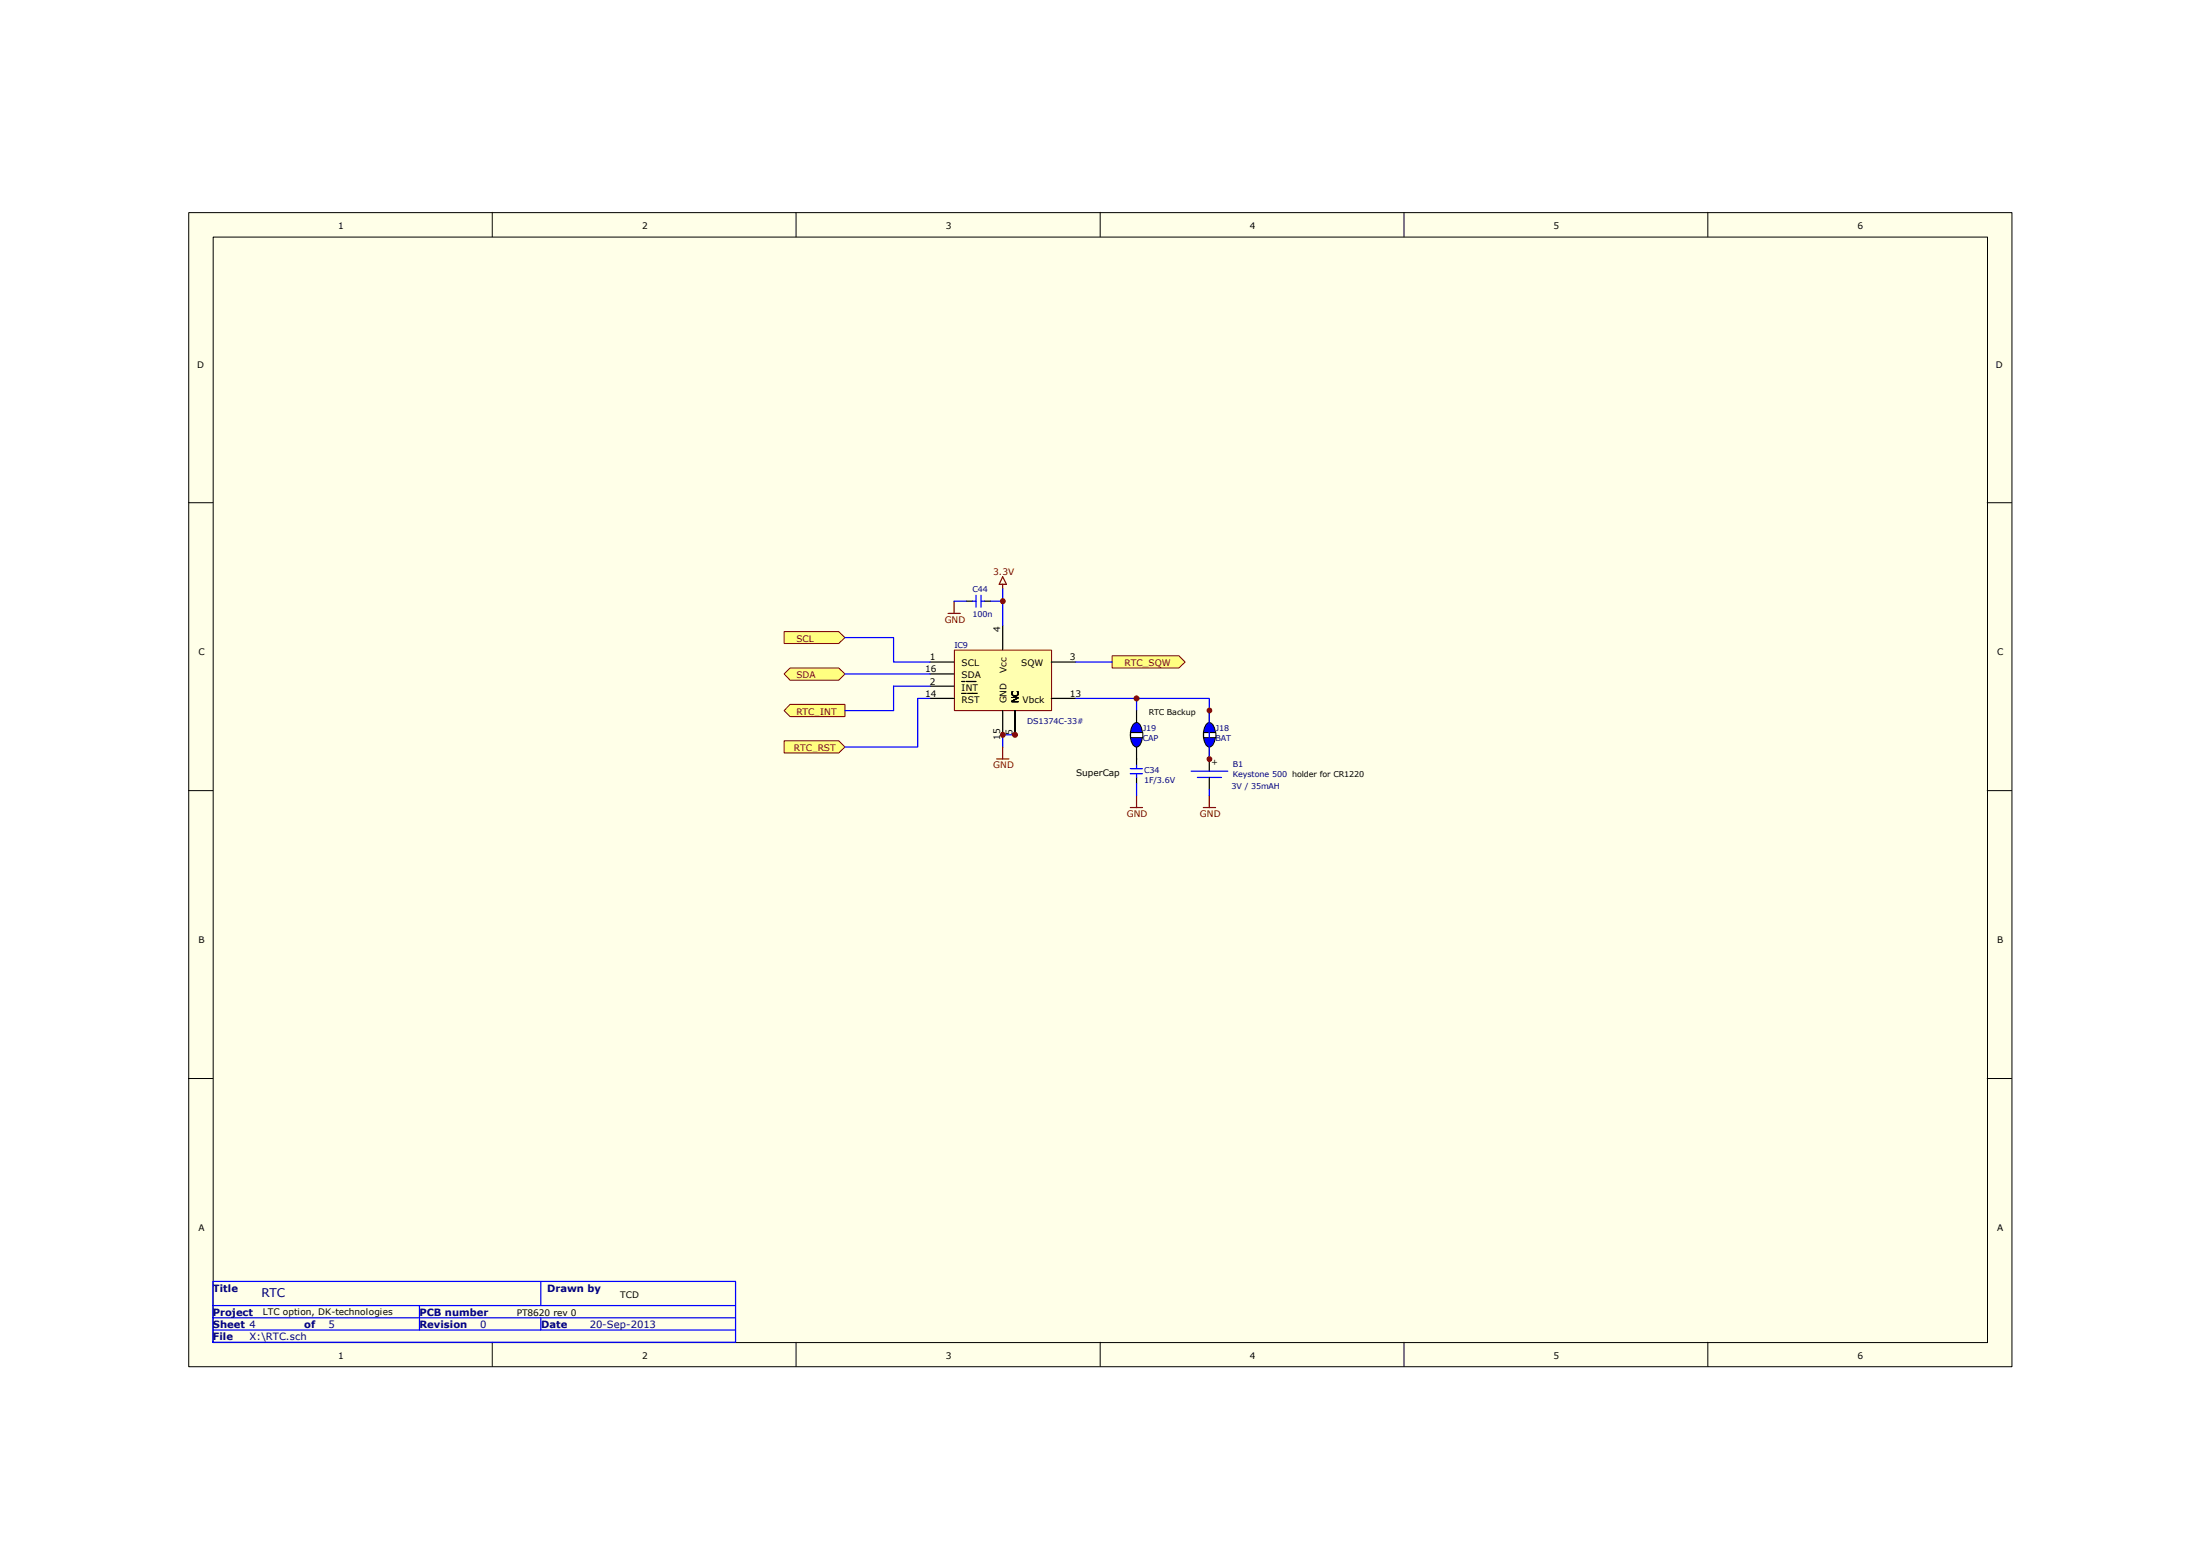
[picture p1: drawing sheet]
<svg xmlns="http://www.w3.org/2000/svg" width="297mm" height="210mm" viewBox="0 0 297 210" stroke-linecap="round" stroke-linejoin="round" font-family="sans-serif">
<path d="M25.5 28.7h246.1v155.8h-246.1z" fill="#ffffe8"/>
<g fill="none" stroke="#000" stroke-width=".14">
<path d="M25.5 28.7h246.1v155.8h-246.1zM28.8 32h239.5v149.2h-239.5zM66.5 28.7v3.3M107.5 28.7v3.3M148.5 28.7v3.3M189.6 28.7v3.3M230.6 28.7v3.3M25.4 67.9h3.3M268.3 67.9h3.3M25.4 106.7h3.3M268.3 106.7h3.3M25.4 145.6h3.3"/>
<path d="M268.3 145.6h3.3M66.5 181.2v3.2M107.5 181.2v3.2M148.5 181.2v3.2M189.6 181.2v3.2M230.6 181.2v3.2"/>
</g>
<path d="M28.7 173h70.6v8.2h-70.6zM28.7 176.2h70.6M28.7 177.9h70.6M28.7 179.5h70.6M56.6 176.2v3.3M73 173v3.2M73 177.9v1.6" fill="none" stroke="#00f" stroke-width=".16"/>
<path d="M128.9 87.8h13.1v8.1h-13.1z" fill="#ffffb0"/>
<path d="M128.9 87.8h13.1v8.1h-13.1z" fill="none" stroke="#800000" stroke-width=".14"/>
<g fill="none" stroke="#000" stroke-width=".16">
<path d="M125.6 89.4h3.2M125.6 91h3.2M125.6 92.6h3.2M125.6 94.3h3.2M129.8 92h.5M129.8 93.6h.7M130.5 92h1.3M130.5 81.2h.8M130.6 93.6h1.4M132.9 81.2h.9M135.4 84.4v3.3M135.4 95.9v3.3"/>
<path d="M137 95.9v3.3M141.9 89.4h3.3M141.9 94.3h3.3"/>
</g>
<path d="M135.4 79.5v4.9M128.8 81.2h1.7M131.3 81.2h.5M131.8 80.3v1.7M132.5 80.3v1.7M132.5 81.2h.4M133.8 81.2h1.6M137 99.2h-1.6v1.6" fill="none" stroke="#00f" stroke-width=".16"/>
<path d="M135.4 78.9v.6M135.4 77.9l.5 1h-1zM128 82.8h1.7M128.8 81.2v1.6M134.6 102.4h1.6M135.4 100.8v1.6" fill="none" stroke="#800000" stroke-width=".16"/>
<circle cx="135.4" cy="81.2" r=".33" fill="#800000"/>
<circle cx="135.4" cy="81.2" r=".33" fill="none" stroke="#800000" stroke-width=".14"/>
<path d="M145.2 94.3h8.3v1.6M152.6 103.8h1.7M152.6 104.4h1.7M153.5 103.3v.5M153.5 104.4v.5M153.5 105.7v1.7" fill="none" stroke="#00f" stroke-width=".16"/>
<path d="M153.5 102.4v.9M153.5 104.9v.8" fill="none" stroke="#000" stroke-width=".16"/>
<path d="M152.6 109h1.7M153.5 107.4v1.6" fill="none" stroke="#800000" stroke-width=".16"/>
<path d="M105.9 91l.8-.8h6.5l.9 .8-.9 .8h-6.5z" fill-rule="evenodd" fill="#ffff80"/>
<path d="M105.9 91l.8-.8h6.5l.9 .8-.9 .8h-6.5z" fill="none" stroke="#800000" stroke-width=".14"/>
<path d="M114.1 91h11.5" fill="none" stroke="#00f" stroke-width=".16"/>
<path d="M105.9 85.3h7.3l.9 .8-.9 .8h-7.3z" fill-rule="evenodd" fill="#ffff80"/>
<path d="M105.9 85.3h7.3l.9 .8-.9 .8h-7.3z" fill="none" stroke="#800000" stroke-width=".14"/>
<path d="M114.1 86.1h6.5v3.3h5" fill="none" stroke="#00f" stroke-width=".16"/>
<path d="M106.7 95.1h7.4v1.6h-7.4l-.8-.8z" fill-rule="evenodd" fill="#ffff80"/>
<path d="M106.7 95.1h7.4v1.6h-7.4l-.8-.8z" fill="none" stroke="#800000" stroke-width=".14"/>
<path d="M125.6 92.6h-5v3.3h-6.5" fill="none" stroke="#00f" stroke-width=".16"/>
<path d="M150.2 88.5h9l.8 .9-.8 .8h-9z" fill-rule="evenodd" fill="#ffff80"/>
<path d="M150.2 88.5h9l.8 .9-.8 .8h-9z" fill="none" stroke="#800000" stroke-width=".14"/>
<path d="M145.2 89.4h5" fill="none" stroke="#00f" stroke-width=".16"/>
<path d="M105.9 100h7.3l.9 .8-.9 .8h-7.3z" fill-rule="evenodd" fill="#ffff80"/>
<path d="M105.9 100h7.3l.9 .8-.9 .8h-7.3z" fill="none" stroke="#800000" stroke-width=".14"/>
<path d="M125.6 94.3h-1.7v6.5h-9.8M160.8 104.1h5M161.7 104.9h3.2" fill="none" stroke="#00f" stroke-width=".16"/>
<path d="M153.5 95.9v1.6M153.5 100.8v1.6M163.3 102.4v1.7M163.3 104.9v1.7" fill="none" stroke="#000" stroke-width=".16"/>
<path d="M162.5 109h1.6M163.3 107.4v1.6" fill="none" stroke="#800000" stroke-width=".16"/>
<path d="M153.2 97.6l.3-.1a1.14 1.14 0 0 1 .7 1.2 2.48 2.48 0 0 1-.5 2.1h-.2a1.17 1.17 0 0 1-.8-1.1 2.36 2.36 0 0 1 .5-2.1z" fill-rule="evenodd" fill="#00f"/>
<path d="M153.2 97.6l.3-.1a1.14 1.14 0 0 1 .7 1.2 2.48 2.48 0 0 1-.5 2.1h-.2a1.17 1.17 0 0 1-.8-1.1 2.36 2.36 0 0 1 .5-2.1z" fill="none" stroke="#000" stroke-width=".14"/>
<path d="M152.7 98.9h1.6v.7h-1.6z" fill="#fff"/>
<path d="M152.7 98.9h1.6v.7h-1.6z" fill="none" stroke="#000" stroke-width=".14"/>
<path d="M163.3 95.9v1.6M163.3 100.8v1.6" fill="none" stroke="#000" stroke-width=".16"/>
<path d="M163 97.6l.3-.1a1.17 1.17 0 0 1 .8 1.2 2.36 2.36 0 0 1-.6 2.1h-.2a1.19 1.19 0 0 1-.8-1.1 2.43 2.43 0 0 1 .5-2.1z" fill-rule="evenodd" fill="#00f"/>
<path d="M163 97.6l.3-.1a1.17 1.17 0 0 1 .8 1.2 2.36 2.36 0 0 1-.6 2.1h-.2a1.19 1.19 0 0 1-.8-1.1 2.43 2.43 0 0 1 .5-2.1z" fill="none" stroke="#000" stroke-width=".14"/>
<path d="M162.6 98.9h1.6v.7h-1.6z" fill="#fff"/>
<path d="M162.5 98.9h1.7v.7h-1.7z" fill="none" stroke="#000" stroke-width=".14"/>
<path d="M153.5 94.3h9.8v1.6" fill="none" stroke="#00f" stroke-width=".16"/>
<circle cx="153.5" cy="94.3" r=".34" fill="#800000"/>
<circle cx="153.5" cy="94.3" r=".34" fill="none" stroke="#800000" stroke-width=".14"/>
<path d="M163.3 95.9v6.5" fill="none" stroke="#00f" stroke-width=".16"/>
<circle cx="163.3" cy="95.9" r=".32" fill="#800000"/>
<circle cx="163.3" cy="95.9" r=".32" fill="none" stroke="#800000" stroke-width=".14"/>
<circle cx="163.3" cy="102.5" r=".32" fill="#800000"/>
<circle cx="163.3" cy="102.5" r=".32" fill="none" stroke="#800000" stroke-width=".14"/>
<circle cx="135.4" cy="99.2" r=".33" fill="#800000"/>
<circle cx="135.4" cy="99.2" r=".33" fill="none" stroke="#800000" stroke-width=".14"/>
<circle cx="137" cy="99.2" r=".33" fill="#800000"/>
<circle cx="137" cy="99.2" r=".33" fill="none" stroke="#800000" stroke-width=".14"/>
<path d="M163.3 106.6v.8" fill="none" stroke="#00f" stroke-width=".16"/>
<text font-size="1.6" fill="#000080" x="35.3" y="175.1">RTC</text>
<g font-size="1.3" fill="#000080">
<text x="28.7" y="174.4">Title</text>
<text x="28.7" y="177.6">Project</text>
<text x="28.7" y="179.3">Sheet 4</text>
<text x="41.1" y="179.3">of</text>
<text x="44.4" y="179.3">5</text>
<text x="56.6" y="177.6">PCB number</text>
<text x="56.6" y="179.3">Revision</text>
<text x="64.9" y="179.3">0</text>
<text x="73.1" y="179.3">Date</text>
<text x="73.9" y="174.4">Drawn by</text>
<text x="79.6" y="179.3">20-Sep-2013</text>
<text x="28.7" y="180.9">File</text>
<text x="33.7" y="180.9">X:\RTC.sch</text>
</g>
<g font-size="1.2">
<text x="45.7" y="30.9">1</text>
<text x="86.7" y="30.9">2</text>
<text x="127.7" y="30.9">3</text>
<text x="168.7" y="30.9">4</text>
<text x="209.8" y="30.9">5</text>
<text x="250.8" y="30.9">6</text>
<text x="26.6" y="49.6">D</text>
<text x="269.5" y="49.6">D</text>
<text x="26.8" y="88.5">C</text>
<text x="125.6" y="89.1">1</text>
<text x="129.8" y="90">SCL</text>
<text x="135" y="85.3" transform="rotate(-90 135 85.3)">4</text>
<text x="137.9" y="90">SQW</text>
<text x="144.4" y="89.1">3</text>
<text x="269.7" y="88.5">C</text>
<text x="124.9" y="90.8">16</text>
<text x="124.9" y="94">14</text>
<text x="125.6" y="92.4">2</text>
<text x="129.8" y="91.6">SDA</text>
<text x="129.8" y="93.2">INT</text>
<text x="129.8" y="94.9">RST</text>
<text x="135.9" y="95" transform="rotate(-90 135.9 95)">GND</text>
<text x="135.9" y="90.8" transform="rotate(-90 135.9 90.8)">Vcc</text>
<text x="137.5" y="95" transform="rotate(-90 137.5 95)">NC</text>
<text x="138" y="94.9">Vbck</text>
<text x="144.4" y="94">13</text>
<text x="135" y="99.9" transform="rotate(-90 135 99.9)">15</text>
<text x="136.7" y="99.2" transform="rotate(-90 136.7 99.2)">5</text>
<text x="145.3" y="104.7">SuperCap</text>
<text x="26.8" y="127.3">B</text>
<text x="269.7" y="127.3">B</text>
<text x="26.8" y="166.2">A</text>
<text x="269.7" y="166.2">A</text>
<text x="35.5" y="177.5">LTC option, DK-technologies</text>
<text x="69.8" y="177.7">PT8620 rev 0</text>
<text x="83.7" y="175.2">TCD</text>
<text x="45.7" y="183.4">1</text>
<text x="86.7" y="183.4">2</text>
<text x="127.7" y="183.4">3</text>
<text x="168.7" y="183.4">4</text>
<text x="209.8" y="183.4">5</text>
<text x="250.8" y="183.4">6</text>
</g>
<g font-size="1.2" fill="#800000">
<text x="134.1" y="77.6">3.3V</text>
<text x="107.5" y="86.7">SCL</text>
<text x="127.5" y="84">GND</text>
<text x="151.8" y="90">RTC_SQW</text>
<text x="107.5" y="91.6">SDA</text>
<text x="107.2" y="101.4">RTC_RST</text>
<text x="107.5" y="96.5">RTC_INT</text>
<text x="134.1" y="103.7">GND</text>
<text x="152.1" y="110.3">GND</text>
<text x="162" y="110.3">GND</text>
</g>
<g font-size="1.1" fill="#000080">
<text x="131.3" y="80">C44</text>
<text x="131.3" y="83.3">100n</text>
<text x="128.9" y="87.5">IC9</text>
<text x="138.7" y="97.7">DS1374C-33#</text>
<text x="154.3" y="98.7">J19</text>
<text x="154.3" y="100">CAP</text>
<text x="164.1" y="98.7">J18</text>
<text x="164.1" y="100">BAT</text>
<text x="154.5" y="104.4">C34</text>
<text x="154.5" y="105.7">1F/3.6V</text>
<text x="166.3" y="106.6">3V / 35mAH</text>
<text x="166.5" y="103.6">B1</text>
<text x="166.5" y="104.9">Keystone 500 holder for CR1220</text>
</g>
<g font-size="1.1">
<text x="155.1" y="96.5">RTC Backup</text>
<text x="163.7" y="102.5" transform="rotate(90 163.7 102.5)">+</text>
</g>
</svg>
